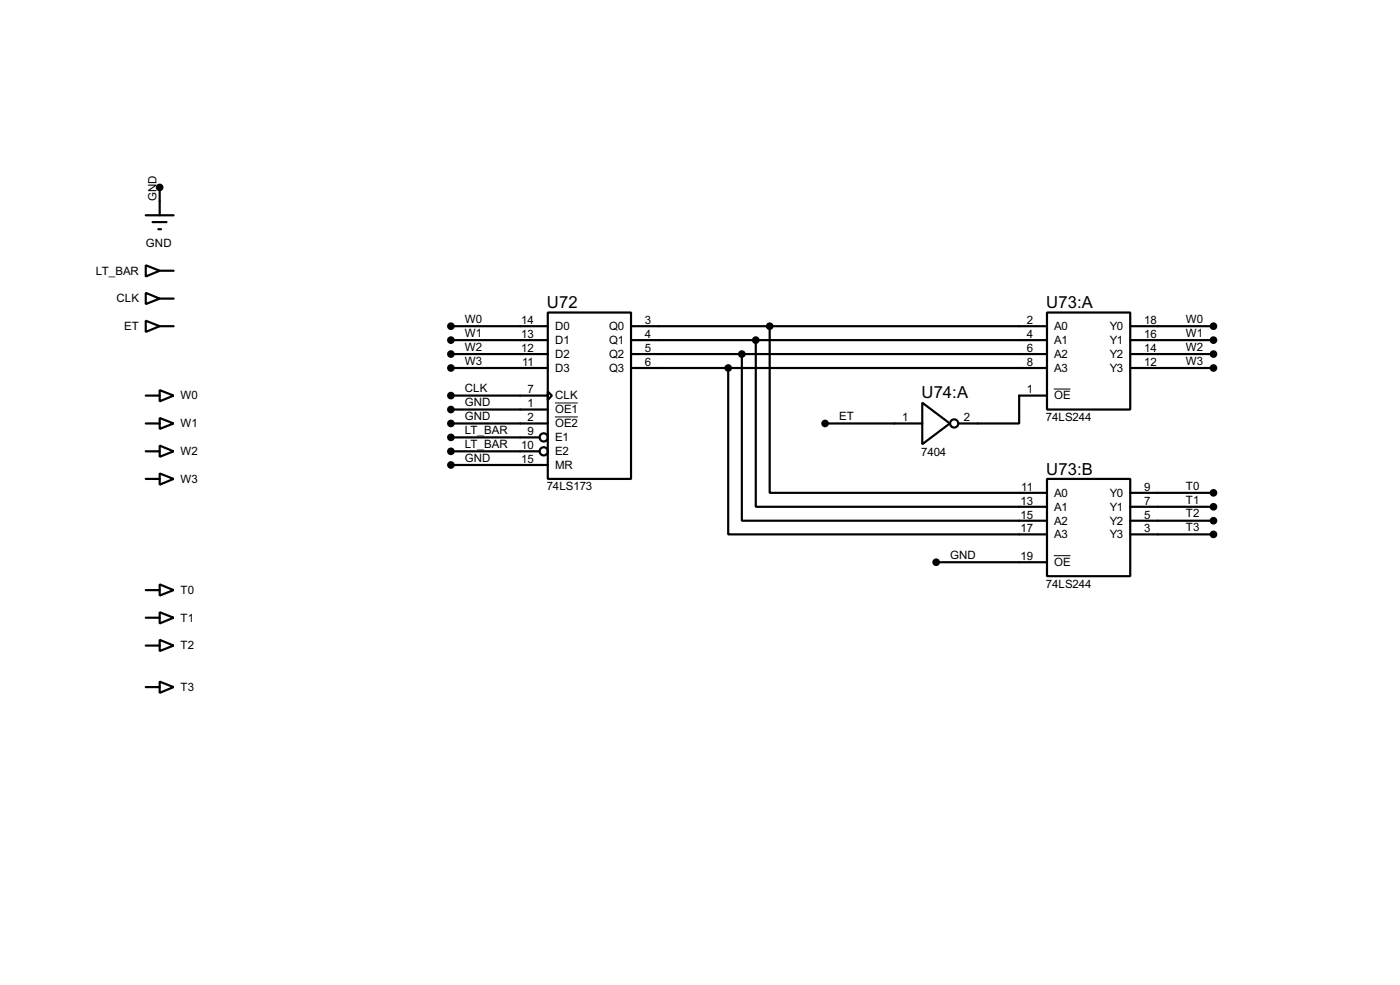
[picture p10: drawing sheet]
<svg xmlns="http://www.w3.org/2000/svg" width="256mm" height="180mm" viewBox="0 0 256 180" stroke-linecap="round" stroke-linejoin="round" font-family="sans-serif">
<g fill="none" stroke="#000" stroke-width=".4">
<path d="M26.7 39.4h5.1M29.3 34.3v5.1M26.7 48.6l2.6 1-2.6 1zM26.7 53.6l2.6 1.1-2.6 1zM26.7 58.7l2.6 1-2.6 1.1zM28 40.7h2.5M29 42h.5M29.3 59.7h2.5M29.3 49.6h2.5M29.3 54.7h2.5M82.6 59.7h17.8M100.4 57.2h15.2v30.5h-15.2z"/>
<path d="M115.6 59.7h76.2M141 59.7v30.5h50.8M191.8 57.2h15.3v17.8h-15.3zM207.1 59.7h15.2M26.7 72.4h2.6M26.7 77.5h2.6M29.3 71.4l2.5 1-2.5 1.1zM29.3 76.5l2.5 1-2.5 1zM82.6 62.3h17.8M82.6 64.8h17.8M82.6 67.4h17.8M82.6 72.4h17.8"/>
<path d="M82.6 75h17.8M82.6 77.5h17.8M100.4 71.7l.7 .7-.7 .8zM115.6 62.3h76.2M115.6 64.8h76.2M115.6 67.4h76.2M133.4 67.4v30.4h58.4M135.9 64.8v30.5h55.9M138.5 62.3v30.5h53.3M151.2 77.5h17.8M169 73.7l5 3.8-5 3.8zM191.8 72.4h-5.1v5.1h-11.1"/>
<path d="M207.1 62.3h15.2M207.1 64.8h15.2M207.1 67.4h15.2M26.7 82.6h2.6M26.7 87.7h2.6M29.3 81.6l2.5 1-2.5 1zM29.3 86.7l2.5 1-2.5 1zM82.6 85.1h17.8M82.6 80.1h16.3M82.6 82.6h16.3M191.8 87.7h15.3v17.8h-15.3zM207.1 90.2h15.2"/>
<path d="M207.1 92.8h15.2M207.1 95.3h15.2M207.1 97.8h15.2M26.7 108h2.6M26.7 113.1h2.6M26.7 118.2h2.6M29.3 107l2.5 1-2.5 1zM29.3 112.1l2.5 1-2.5 1zM29.3 117.1l2.5 1.1-2.5 1zM171.5 102.9h20.3M26.7 125.8h2.6M29.3 124.8l2.5 1-2.5 1z"/>
<circle cx="174.8" cy="77.5" r=".75"/>
<circle cx="99.6" cy="82.6" r=".75"/>
<circle cx="99.6" cy="80.1" r=".75"/>
</g>
<path d="M101.7 73.8h4.2M101.7 76.3h4.2M193.1 71.2h3M193.1 101.7h3" fill="none" stroke="#000" stroke-width=".18"/>
<g fill="#000" stroke="#000" stroke-width=".4">
<circle cx="29.2" cy="34.3" r=".5"/>
<circle cx="82.6" cy="59.7" r=".5"/>
<circle cx="141" cy="59.7" r=".5"/>
<circle cx="222.3" cy="59.7" r=".5"/>
<circle cx="82.6" cy="75" r=".5"/>
<circle cx="82.6" cy="77.5" r=".5"/>
<circle cx="82.6" cy="64.8" r=".5"/>
<circle cx="82.6" cy="67.4" r=".5"/>
<circle cx="82.6" cy="72.4" r=".5"/>
<circle cx="82.6" cy="62.3" r=".5"/>
<circle cx="133.4" cy="67.4" r=".5"/>
<circle cx="135.9" cy="64.8" r=".5"/>
<circle cx="138.4" cy="62.3" r=".5"/>
<circle cx="151.1" cy="77.5" r=".5"/>
<circle cx="222.3" cy="62.3" r=".5"/>
<circle cx="222.3" cy="64.8" r=".5"/>
<circle cx="222.3" cy="67.4" r=".5"/>
<circle cx="82.6" cy="85.1" r=".5"/>
<circle cx="82.6" cy="80.1" r=".5"/>
<circle cx="82.6" cy="82.6" r=".5"/>
<circle cx="222.3" cy="92.8" r=".5"/>
<circle cx="222.3" cy="90.2" r=".5"/>
<circle cx="222.3" cy="95.3" r=".5"/>
<circle cx="222.3" cy="97.8" r=".5"/>
<circle cx="171.5" cy="102.9" r=".5"/>
</g>
<g font-size="3.4">
<text x="100.2" y="56.4">U72</text>
<text x="191.7" y="56.4">U73:A</text>
<text x="168.8" y="72.9">U74:A</text>
<text x="191.7" y="86.9">U73:B</text>
</g>
<g font-size="2.4">
<text x="28.7" y="36.8" transform="rotate(-90 28.7 36.8)">GND</text>
<text x="26.7" y="45.2">GND</text>
<text x="17.6" y="50.3">LT_BAR</text>
<text x="21.3" y="55.4">CLK</text>
<text x="85.1" y="59.1">W0</text>
<text x="95.5" y="59.3">14</text>
<text x="118.2" y="59.3">3</text>
<text x="188.1" y="59.3">2</text>
<text x="209.6" y="59.3">18</text>
<text x="217.2" y="59.1">W0</text>
<text x="22.7" y="60.4">ET</text>
<text x="85.1" y="61.7">W1</text>
<text x="85.1" y="64.2">W2</text>
<text x="95.5" y="61.9">13</text>
<text x="95.5" y="64.4">12</text>
<text x="101.7" y="60.4">D0</text>
<text x="101.7" y="63">D1</text>
<text x="101.7" y="65.5">D2</text>
<text x="111.6" y="60.4">Q0</text>
<text x="111.6" y="63">Q1</text>
<text x="111.6" y="65.5">Q2</text>
<text x="118.2" y="61.9">4</text>
<text x="118.2" y="64.4">5</text>
<text x="188.1" y="61.9">4</text>
<text x="188.1" y="64.4">6</text>
<text x="193.1" y="60.4">A0</text>
<text x="193.1" y="63">A1</text>
<text x="193.1" y="65.5">A2</text>
<text x="203.3" y="60.4">Y0</text>
<text x="203.3" y="63">Y1</text>
<text x="203.3" y="65.5">Y2</text>
<text x="209.6" y="61.9">16</text>
<text x="209.6" y="64.4">14</text>
<text x="217.2" y="61.7">W1</text>
<text x="217.2" y="64.2">W2</text>
<text x="85.1" y="66.7">W3</text>
<text x="85.1" y="71.8">CLK</text>
<text x="95.7" y="67">11</text>
<text x="96.7" y="72">7</text>
<text x="101.7" y="68.1">D3</text>
<text x="111.6" y="68.1">Q3</text>
<text x="118.2" y="67">6</text>
<text x="188.1" y="67">8</text>
<text x="188.1" y="72">1</text>
<text x="193.1" y="68.1">A3</text>
<text x="203.3" y="68.1">Y3</text>
<text x="209.6" y="67">12</text>
<text x="217.2" y="66.7">W3</text>
<text x="33.1" y="73.1">W0</text>
<text x="85.1" y="74.4">GND</text>
<text x="85.1" y="76.9">GND</text>
<text x="96.7" y="74.6">1</text>
<text x="96.7" y="77.1">2</text>
<text x="101.7" y="73.1">CLK</text>
<text x="101.7" y="75.7">OE1</text>
<text x="153.7" y="76.9">ET</text>
<text x="165.3" y="77.1">1</text>
<text x="176.6" y="77.1">2</text>
<text x="191.6" y="77.1">74LS244</text>
<text x="193.1" y="73.1">OE</text>
<text x="33.1" y="78.2">W1</text>
<text x="33.1" y="83.3">W2</text>
<text x="85.1" y="79.5">LT_BAR</text>
<text x="85.1" y="82">LT_BAR</text>
<text x="95.5" y="82.2">10</text>
<text x="96.7" y="79.7">9</text>
<text x="101.7" y="78.2">OE2</text>
<text x="101.7" y="80.8">E1</text>
<text x="101.7" y="83.3">E2</text>
<text x="168.8" y="83.4">7404</text>
<text x="33.1" y="88.4">W3</text>
<text x="85.1" y="84.5">GND</text>
<text x="95.5" y="84.7">15</text>
<text x="100.2" y="89.8">74LS173</text>
<text x="101.7" y="85.8">MR</text>
<text x="187.1" y="89.8">11</text>
<text x="209.6" y="89.8">9</text>
<text x="217.2" y="89.6">T0</text>
<text x="187" y="92.4">13</text>
<text x="187" y="94.9">15</text>
<text x="193.1" y="90.9">A0</text>
<text x="193.1" y="93.5">A1</text>
<text x="203.3" y="90.9">Y0</text>
<text x="203.3" y="93.5">Y1</text>
<text x="209.6" y="92.4">7</text>
<text x="209.6" y="94.9">5</text>
<text x="217.2" y="92.2">T1</text>
<text x="217.2" y="94.7">T2</text>
<text x="187" y="97.4">17</text>
<text x="193.1" y="96">A2</text>
<text x="193.1" y="98.5">A3</text>
<text x="203.3" y="96">Y2</text>
<text x="203.3" y="98.5">Y3</text>
<text x="209.6" y="97.4">3</text>
<text x="217.2" y="97.2">T3</text>
<text x="174" y="102.3">GND</text>
<text x="187" y="102.5">19</text>
<text x="191.6" y="107.6">74LS244</text>
<text x="193.1" y="103.6">OE</text>
<text x="33.1" y="108.7">T0</text>
<text x="33.1" y="113.8">T1</text>
<text x="33.1" y="118.9">T2</text>
<text x="33.1" y="126.5">T3</text>
</g>
</svg>
